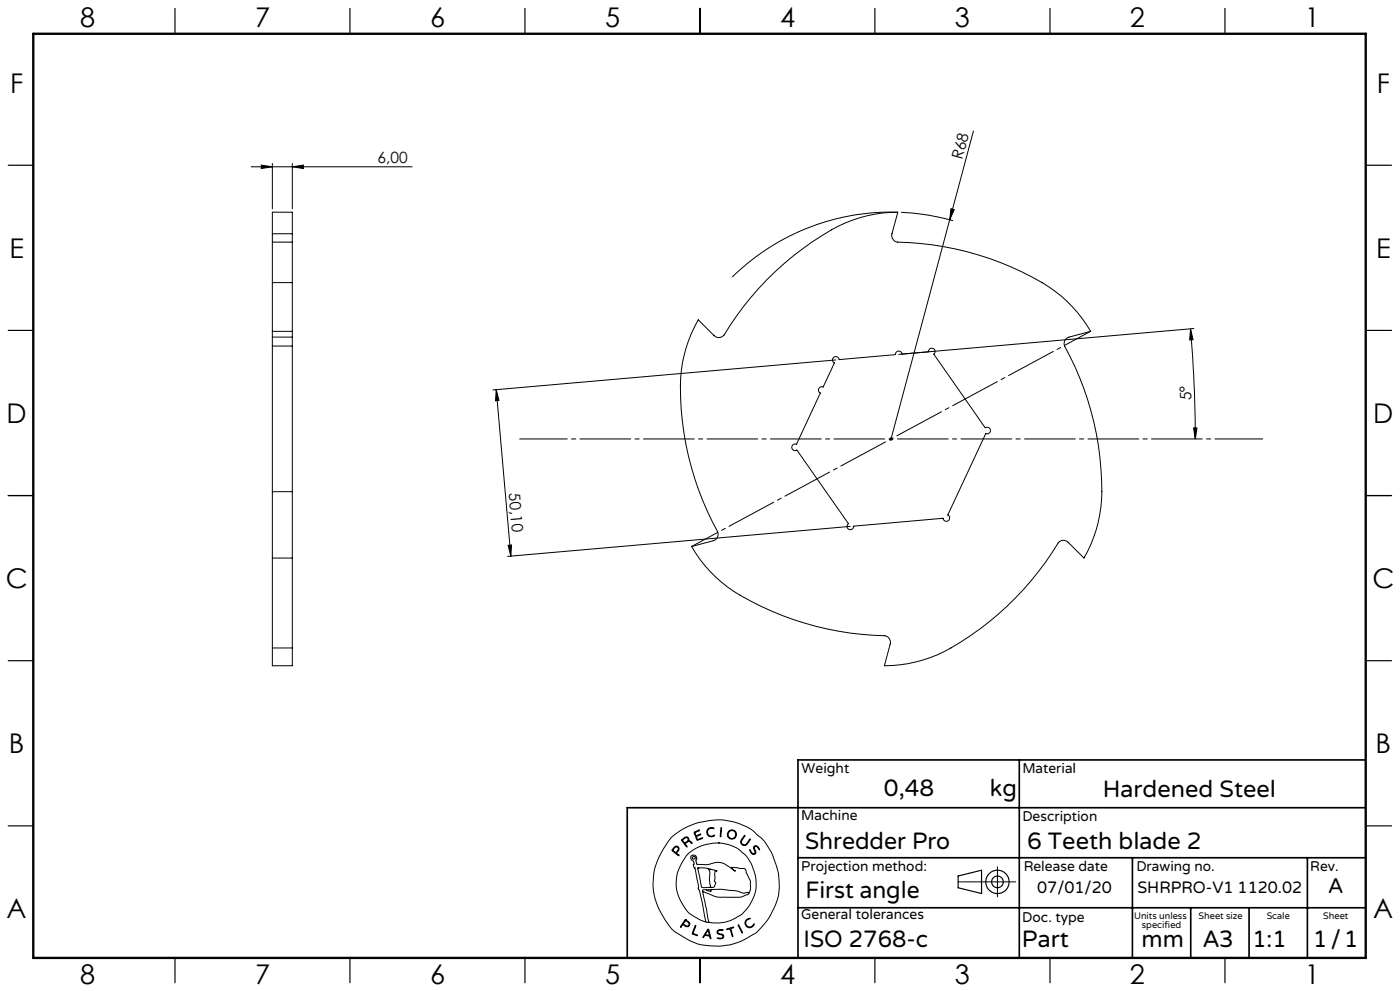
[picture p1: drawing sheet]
<svg xmlns="http://www.w3.org/2000/svg" width="420mm" height="297mm" viewBox="0 0 420 297" stroke-linecap="round" stroke-linejoin="round" font-family="sans-serif">
<g fill="none" stroke="#000" stroke-width=".3">
<path d="M292 39.3l-7.1 26.6M75.4 50h48.2M78.4 49.5l3.3 .5-3.3 .5zM81.7 49v13.6M87.7 50l3.3-.5v1zM87.7 49v13.6M81.7 72.6v12.1M81.7 70.1v2.5M81.7 70.1v-6.5h6v6.5M81.7 72.6h6M81.7 70.1h6M87.7 72.6v12.1"/>
<path d="M87.7 70.1v2.5M269.3 63.6a68 68 0 0 0-49.6 19.4M270.3 63.6l8.5 .9 7.1 1.6M284.9 65.9l-17.6 65.7M285.3 62.5l1 .3-1.4 3.1zM81.7 84.7v14.6M81.7 99.3v1.7M81.7 99.3h6M81.7 84.7h6M87.7 84.7v14.6M87.7 99.3v1.7M209.5 95.8l4.7 4.8a2.01 2.01 0 0 0 3-.2 88 88 0 0 1 36.3-33.6 39.5 39.5 0 0 1 15.8-3.2l-1.7 6.5a2.04 2.04 0 0 0 1.6 2.5 88.2 88.2 0 0 1 47.3 14.7 40.4 40.4 0 0 1 10.7 12l-6.5 1.7a1.99 1.99 0 0 0-1.3 2.7 88 88 0 0 1 10.9 48.3 39.6 39.6 0 0 1-5.1 15.2l-4.8-4.7a1.94 1.94 0 0 0-2.9 .2 88.6 88.6 0 0 1-36.4 33.6 41.2 41.2 0 0 1-15.8 3.2l1.8-6.5a1.99 1.99 0 0 0-1.7-2.5 88.8 88.8 0 0 1-47.2-14.6 40.6 40.6 0 0 1-10.7-12.1l6.5-1.7a1.98 1.98 0 0 0 1.3-2.7 88.2 88.2 0 0 1-10.9-48.3 40.1 40.1 0 0 1 5.1-15.3z"/>
<path d="M357.2 98.6l.7 3.2-1 .1zM357.2 98.6l1.2 19.2 .2 13.8M358.1 98.5l-88.5 7.7M81.7 103.7v43.7M81.7 101v2.7M81.7 103.7h6M81.7 101h6M87.7 103.7v43.7M87.7 101v2.7M148.9 116.8l4.3 49.9M148.9 116.8l.8 3.2-1 .1zM250 107.2a1.01 1.01 0 0 1 1.1-.3 1.01 1.01 0 0 1 .6 .9l16.9-1.5a1.01 1.01 0 0 1 .9-1.1 1.01 1.01 0 0 1 1.1 .9l8-.7a1 1 0 0 1 1.3-1 1 1 0 0 1 .2 1.7l15.5 22.1a1 1 0 0 1 1.5 .7 1 1 0 0 1-1.4 1l-11.4 24.4a1 1 0 0 1 .2 1.8 1 1 0 0 1-1.6-.8l-26.8 2.4a1.01 1.01 0 0 1-1.4 1 1.01 1.01 0 0 1-.2-1.8l-15.4-22a.99 .99 0 0 1-1.6-.7 .99 .99 0 0 1 1.4-1l7.2-15.4a.99 .99 0 0 1-.5-1.3 .99 .99 0 0 1 1.3-.5l3.4-7.2a.97 .97 0 0 1-.3-1.6z"/>
<path d="M250.8 107.9l-102.9 9M266.8 131.6h1M266.9 131.2l.8 .7M267.3 131.1v1M267.7 131.2l-.8 .7M358.1 128.3h1l-.5 3.3zM81.7 147.4v19.8M81.7 147.4h6M87.7 147.4v19.8M255.1 157.8l-102.8 9M81.7 167.2v27M81.7 167.2h6"/>
<path d="M87.7 167.2v27M152.4 163.4l1.1-.1-.3 3.4zM81.7 194.2v5.3h6v-5.3M81.7 194.2h6M201.3 251.1l2.8-2.2 4.5-2.1 4.8-1 3.2-.1 3.7 .7 3.3 1.2 2 1.1 2.8 2.4 1.5 1.8 1.8 3.2 1.8 5.3 .3 3.5-.2 3-.8 2.8-1.7 3.7-1.8 2.5a16.5 16.5 0 0 1-6.7 5l-3.3 1.2-2.9 .4h-3.4l-2.9-.4-3.7-1.5-3.8-2.3-1.1-.9-1.2-1.6-2.3-3.7-1.2-2.8-.6-2.2-.3-3.1 .3-3.5 .9-3.2 2-4zM202 254.1l.7-.5 .6 .1 .4 .6-.1 .6a.64 .64 0 0 0-.3 1.1l.4 .5-1.7-1.2a.52 .52 0 0 1-.4-.5 .52 .52 0 0 1 .4-.6zM202.4 254l.4-.2 .5 .1 .2 .5-.2 .4a.73 .73 0 0 1-.7 .6 .73 .73 0 0 1-.7-.7zM204.5 251.6l1.1-.7h.6l.4 .3 .1 .8 .6 .2 .3 .5-.8-.5-.6 .2a.61 .61 0 0 0-.6 .5 .61 .61 0 0 0 .5 .7l-.1 .3-1.5-2zM204.8 251.7l.8-.6h.6l.2 .6-.5 .6a.52 .52 0 0 1-.6 .3 .52 .52 0 0 1-.4-.5zM208.2 249.4l1.7-.6-1 .5a.57 .57 0 0 0-.2 .9 .57 .57 0 0 0 .9 0l.6-.2-.8 .5a.46 .46 0 0 0-.5 .4 .46 .46 0 0 0 .3 .5l.1 .2 1.5-.5-1.7 .7zM212.3 248.5l.8-.5 1 .2 .1 .2-.9-.2-.7 .3-.3 .5v.7l.1 .4 .6 .4 1.3-.2a.53 .53 0 0 1-.3 .5 .53 .53 0 0 1-.5 0l-.9-.2-.4-.4-.2-1zM215.5 252.6l2.7 .4 3 1.2 2.3 1.9 .9 1.2 1.3 2.2 1.1 3.8-.1 3.5-.8 2.5a11.7 11.7 0 0 1-8.9 7.2l-2.6 .1-1.7-.2"/>
<path d="M215.5 252.6l-4.1 .6-3.4 1.5-2.1 1.8-2.1 3.5-.5 1.4-.4 2 .1 3 .9 2.9 2 3.4a9.1 9.1 0 0 0 4 2.9l1.9 .8M215.5 252.6h.1M216.3 248.1h.2v.6l-.2 1.9-.2 .2zM223.3 250.5l.1-.1 .1 .2-1.1 1.6 .2 .7 .7 .3a3.3 3.3 0 0 0 1.7-1.7v.2l-1 1.5-.4 .2-.7-.1-.6-.5-.1-.6zM224.9 254.7l.7 .9 .5 .3 .4-.3-.4-1.4 .2-.6h.9l.7 1-.1 .1-.9-1-.5 .1-.1 .4 .5 1.4-.6 .5-.9-.5zM299.2 259.8v9M205.6 275.6l-1.4 2-.1 .2h.2a.69 .69 0 0 1 .6-.6 .69 .69 0 0 1 .8 .4l.9 .1 .3-.9-1.3-1.2M205.6 275.6h.1M205.6 275.9l-.3 .5M205.7 275.9l1 .9-.1 .6-.6 .1a.7 .7 0 0 1-.9-.9l.2-.2M205.7 275.9h.1M208.5 277.5l.2-.1v.2l-.5 1.4a.56 .56 0 0 0-.2 .7 .56 .56 0 0 0 .7 .3l.5 .4-1.6-.6z"/>
<path d="M209.3 260.2l2.3-.1 3.1 .8 .4 .3a.35 .35 0 0 0-.5-.2 .35 .35 0 0 0-.1 .5v1.8l-.2 .7 .4 .8-.4 1-.5 .2h-2.6a.85 .85 0 0 1-.8-.2 .85 .85 0 0 1-.1-.9zM209.4 260.1h.1M210.8 267.2l1.9 9.2M210.8 267.2l3.7 1.5 1.3 .2h6.3l2.1-.8 .4-.3M211.8 276.4h.9M211.9 266.7h-1.1v.5M212.1 260.2a2.12 2.12 0 0 1 .8 2.7v1.9l.3 .9-.3 .2M212.3 278.6l.1-.1a4.3 4.3 0 0 1 .9 2.6v.2h-.2a.74 .74 0 0 0-.8-.8l-.2-.1a.82 .82 0 0 0-1.1 .6l-.1-.3zM212.3 278.9l.4 .9a.4 .4 0 0 1-.1 .6 .4 .4 0 0 1-.6-.2l-.4-.1zM212.4 278.9h.1M212.7 276.4h.1M213 260.6h.1"/>
<path d="M213.3 266.6l3.2-.1 4.2 .4 2.3 .8 1.1-.2a.3 .3 0 0 1 .4-.1 .3 .3 0 0 1 .1 .4M213.3 266.6v.6l-1.4-.5M213.3 266.6l-1.4 .1M215.3 278.9l.6-.3 1 .1v.2h-1.4l-.2 .6 .3 .2 1.4 .5 .1 .5-.2 .4-.6 .3-1.1-.2h1.1l.6-.5-.3-.5-1.4-.5-.1-.4zM218 278.4l2.1-.5-.8 .4 .5 2.4-.8-2.3-.8 .2zM221.5 277.2l1.2 2.2v.2zM221.5 277.1h.1M224 275.6l.7-.4 .3 .1-.8 .4-.4 .6v.6l.5 .7 .9 .2 .9-.9a.41 .41 0 0 1 .1 .5 .41 .41 0 0 1-.4 .2l-1 .5-.9-.5-.4-1.1zM224.6 267.8l.5-1.4v-2.3l-1.7-3.8-3.9-.3 .3 .5 .8 .6h-.1l-3.1-2.2-1.7-.5-3.6 .7-3-.1-.3-.9 .3-.8-.3-.7-.6-.3-.7 .1-.3 .4v.4l1 1.1-.1 1.4 .4 .5 1.1 5.4-.2 .8 .4 .4 .3 1.1 1.7 8.5M287.4 264.3h17.3"/>
<circle cx="208.1" cy="257.1" r=".44"/>
<circle cx="219.5" cy="250.1" r="1.17"/>
<circle cx="219.6" cy="250.1" r="1.38"/>
</g>
<g fill="none" stroke="#000" stroke-width=".35">
<path d="M52.5 2.5v7.5M105 2.5v7.5M157.5 2.5v7.5M210 2.5v7.5M262.5 2.5v7.5M315 2.5v7.5M367.5 2.5v7.5M2.5 49.5h7.5M410 49.5h7.5M2.5 99h7.5M410 99h7.5M2.5 148.5h7.5"/>
<path d="M410 148.5h7.5M2.5 198h7.5M410 198h7.5M2.5 247.5h7.5M410 247.5h7.5M287.4 262.5l7.1-1.7v7l-7.1-1.7zM52.5 287v7.5M105 287v7.5M157.5 287v7.5M210 287v7.5M262.5 287v7.5M315 287v7.5"/>
<path d="M367.5 287v7.5"/>
<circle cx="299.2" cy="264.3" r="3.5"/>
<circle cx="299.2" cy="264.3" r="1.75"/>
</g>
<path d="M207.5 163.8l119.7-64.5" fill="none" stroke="#000" stroke-width=".3" stroke-dasharray="15.2 1.3 1.3 1.3" stroke-dashoffset="6.3"/>
<path d="M378.8 131.6h-222.9" fill="none" stroke="#000" stroke-width=".3" stroke-dasharray="15.2 1.3 1.3 1.3" stroke-dashoffset="1"/>
<path d="M305.8 227.7v59.2M409.7 227.7h-170.3v59.2M239.4 257.1h170.3M339.7 257.1v29.9M392.2 257.1v29.8M409.7 242.1h-221.5v45M239.4 272.1h170.3M357.2 272.1v14.8M374.7 272.1v14.8" fill="none" stroke="#000" stroke-width=".5"/>
<path d="M10 10.1h399.7v277h-399.7z" fill="none" stroke="#000" stroke-width=".7"/>
<g fill="#000">
<path d="M285.3 62.5l1 .3-1.4 3.1z"/>
<path d="M78.4 49.5l3.3 .5-3.3 .5zM87.7 50l3.3-.5v1z"/>
<path d="M358.1 128.3h1l-.5 3.3zM357.2 98.6l.7 3.2-1 .1z"/>
<path d="M152.4 163.4l1.1-.1-.3 3.4zM148.9 116.8l.8 3.2-1 .1z"/>
</g>
<g font-size="8.1">
<text x="24" y="8">8</text>
<text x="76.5" y="8">7</text>
<text x="129" y="8">6</text>
<text x="181.5" y="8">5</text>
<text x="234" y="8">4</text>
<text x="286.5" y="8">3</text>
<text x="339" y="8">2</text>
<text x="391.5" y="8">1</text>
<text x="3" y="27.7">F</text>
<text x="413" y="27.7">F</text>
<text x="2.8" y="77.2">E</text>
<text x="412.8" y="77.2">E</text>
<text x="2" y="126.7">D</text>
<text x="412" y="126.7">D</text>
<text x="1.7" y="176.2">C</text>
<text x="411.7" y="176.2">C</text>
<text x="2.7" y="225.7">B</text>
<text x="412.7" y="225.7">B</text>
<text x="2" y="275.2">A</text>
<text x="412" y="275.2">A</text>
<text x="24" y="295">8</text>
<text x="76.5" y="295">7</text>
<text x="129" y="295">6</text>
<text x="181.5" y="295">5</text>
<text x="234" y="295">4</text>
<text x="286.5" y="295">3</text>
<text x="339" y="295">2</text>
<text x="391.5" y="295">1</text>
</g>
<g font-size="7.1">
<text x="265.2" y="238.5">0,48</text>
<text x="297" y="238.5">kg</text>
<text x="330.8" y="239">Hardened Steel</text>
<text x="241.5" y="254.4">Shredder Pro</text>
<text x="308.1" y="254.4">6 Teeth blade 2</text>
<text x="241.6" y="269.2">First angle</text>
<text x="241.1" y="283.7">ISO 2768-c</text>
<text x="306.6" y="283.9">Part</text>
<text x="342.5" y="283.9">mm</text>
<text x="360.9" y="283.8">A3</text>
<text x="375.7" y="283.9">1:1</text>
<text x="393.9" y="283.9">1/1</text>
</g>
<text font-size="6.3" x="398.5" y="267.7">A</text>
<g font-size="4.9">
<text x="311.2" y="267.6">07/01/20</text>
<text x="341.2" y="267.6">SHRPRO-V1 1120.02</text>
</g>
<g font-size="4.7">
<text x="288.7" y="48" transform="rotate(-75 288.7 48)">R68</text>
<text x="113.3" y="49">6,00</text>
<text x="357.4" y="119.9" transform="rotate(-92 357.4 119.9)">5°</text>
<text x="152.6" y="147.9" transform="rotate(85 152.6 147.9)">50,10</text>
</g>
<g font-size="4.2">
<text x="240.5" y="231.7">Weight</text>
<text x="306.7" y="231.7">Material</text>
<text x="240.4" y="245.9">Machine</text>
<text x="306.7" y="246.1">Description</text>
<text x="240.4" y="261.1">Projection method:</text>
<text x="307.1" y="261">Release date</text>
<text x="340.9" y="261">Drawing no.</text>
<text x="393.1" y="261">Rev.</text>
<text x="240.4" y="275.6">General tolerances</text>
<text x="306.7" y="276.2">Doc. type</text>
</g>
<g font-size="2.8">
<text x="340.2" y="275.3">Units unless</text>
<text x="359.6" y="275.3">Sheet size</text>
<text x="380" y="275.3">Scale</text>
<text x="396.9" y="275.3">Sheet</text>
<text x="342.6" y="278.2">specified</text>
</g>
</svg>
